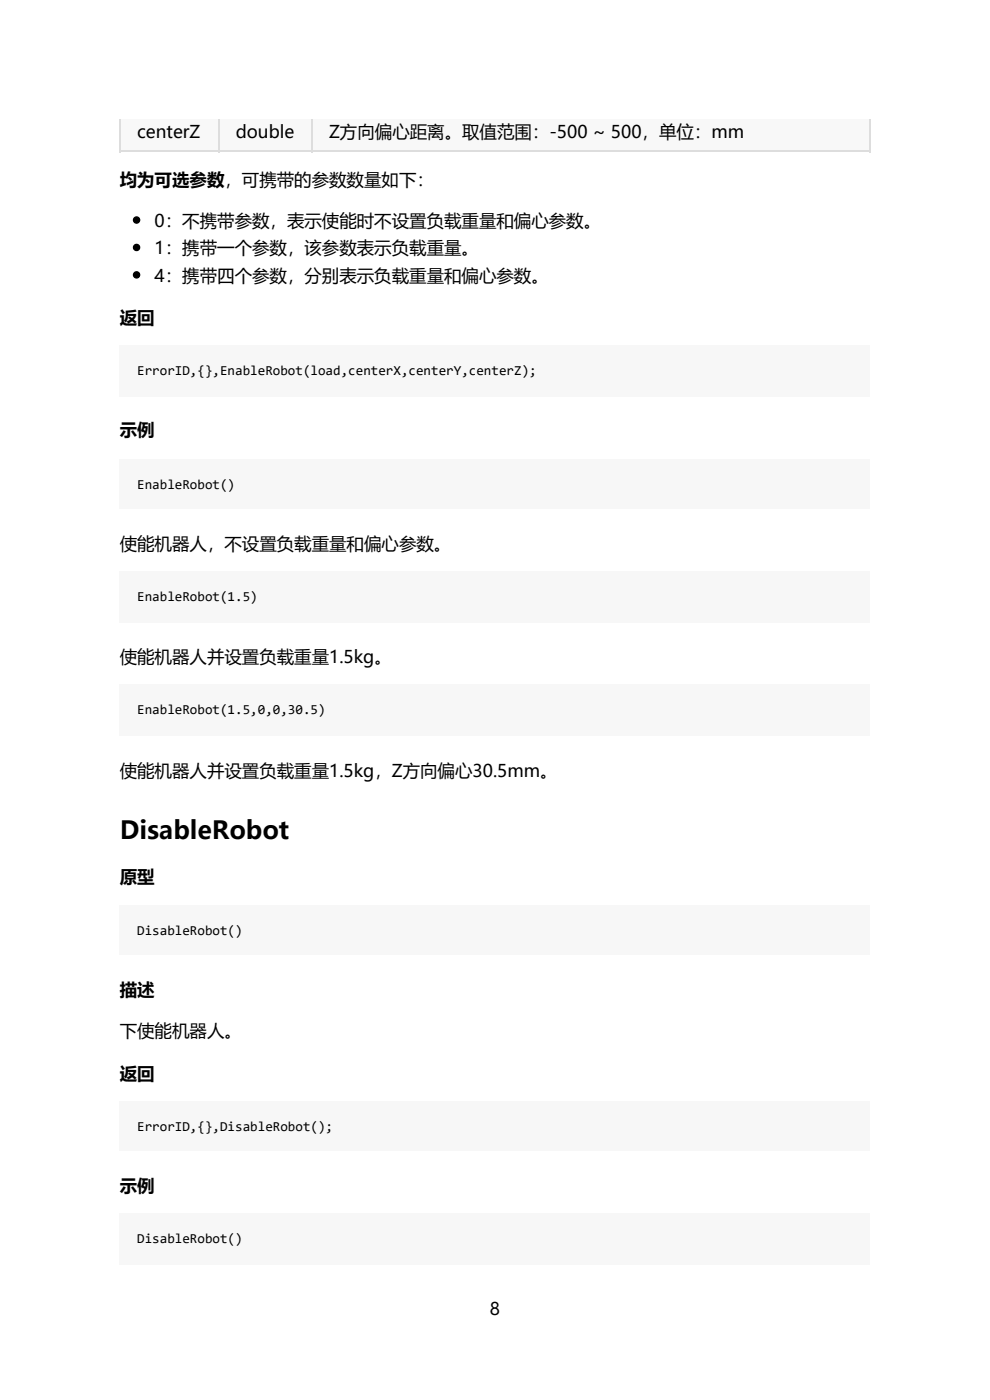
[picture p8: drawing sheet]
<svg xmlns="http://www.w3.org/2000/svg" width="210mm" height="297mm" viewBox="0 0 210 297" stroke-linecap="round" stroke-linejoin="round" font-family="sans-serif">
<g fill="#f8f8f8">
<path d="M25.4 25.3h20.9v6.7h-20.9z"/>
<path d="M46.3 25.3h19.8v6.7h-19.8z"/>
<path d="M66.1 25.3h118.2v6.7h-118.2z"/>
</g>
<path d="M25.4 32.1h159.2M25.5 25.3v7M46.4 25.3v7M66.3 25.3v7M184.5 25.3v7" fill="none" stroke="#ddd" stroke-width=".26"/>
<g fill="#f7f7f7">
<path d="M25.4 73.3h159.2v10.8h-159.2z"/>
<path d="M25.4 97.3h159.2v10.6h-159.2z"/>
<path d="M25.4 121.1h159.2v10.9h-159.2z"/>
<path d="M25.4 145.2h159.2v10.8h-159.2z"/>
<path d="M25.4 192h159.2v10.6h-159.2z"/>
<path d="M25.4 233.5h159.2v10.6h-159.2z"/>
<path d="M25.4 257.3h159.2v10.9h-159.2z"/>
</g>
<g fill="#000" stroke="#000" stroke-width=".26">
<circle cx="29" cy="46.7" r=".66"/>
<circle cx="29" cy="52.5" r=".66"/>
<circle cx="29" cy="58.3" r=".66"/>
</g>
<g fill="#f7f7f7">
<path d="M29.1 77h84.6v3.4h-84.6z"/>
<path d="M29.1 101h20.9v3.5h-20.9z"/>
<path d="M29.1 124.8h25.7v3.5h-25.7z"/>
<path d="M29.1 148.9h39.9v3.4h-39.9z"/>
<path d="M29.1 195.7h22.5v3.4h-22.5z"/>
<path d="M29.1 237.2h41.5v3.5h-41.5z"/>
<path d="M29.1 261h22.5v3.5h-22.5z"/>
</g>
<text font-size="5.3" x="25.4" y="178">DisableRobot</text>
<g font-size="3.7">
<text x="29.1" y="29.3">centerZ</text>
<text x="50" y="29.3">double</text>
<text x="69.8" y="29.3">Z方向偏心距离。取值范围：-500 ~ 500，单位：mm</text>
<text x="25.4" y="39.4">均为可选参数，可携带的参数数量如下：</text>
<text x="32.8" y="48.1">0：不携带参数，表示使能时不设置负载重量和偏心参数。</text>
<text x="32.8" y="54">1：携带一个参数，该参数表示负载重量。</text>
<text x="32.8" y="59.8">4：携带四个参数，分别表示负载重量和偏心参数。</text>
<text x="25.4" y="68.8">返回</text>
<text x="25.4" y="92.6">示例</text>
<text x="25.4" y="116.6">使能机器人，不设置负载重量和偏心参数。</text>
<text x="25.4" y="140.7">使能机器人并设置负载重量1.5kg。</text>
<text x="25.4" y="164.8">使能机器人并设置负载重量1.5kg，Z方向偏心30.5mm。</text>
<text x="25.4" y="187.2">原型</text>
<text x="25.4" y="211.3">描述</text>
<text x="25.4" y="220">下使能机器人。</text>
<text x="25.4" y="229">返回</text>
<text x="25.4" y="252.8">示例</text>
<text x="103.9" y="279">8</text>
</g>
<g font-size="2.9">
<text x="29.1" y="79.6">ErrorID,{},EnableRobot(load,centerX,centerY,centerZ);</text>
<text x="29.1" y="103.6">EnableRobot()</text>
<text x="29.1" y="127.4">EnableRobot(1.5)</text>
<text x="29.1" y="151.5">EnableRobot(1.5,0,0,30.5)</text>
<text x="29.1" y="198.3">DisableRobot()</text>
<text x="29.1" y="239.8">ErrorID,{},DisableRobot();</text>
<text x="29.1" y="263.6">DisableRobot()</text>
</g>
</svg>
